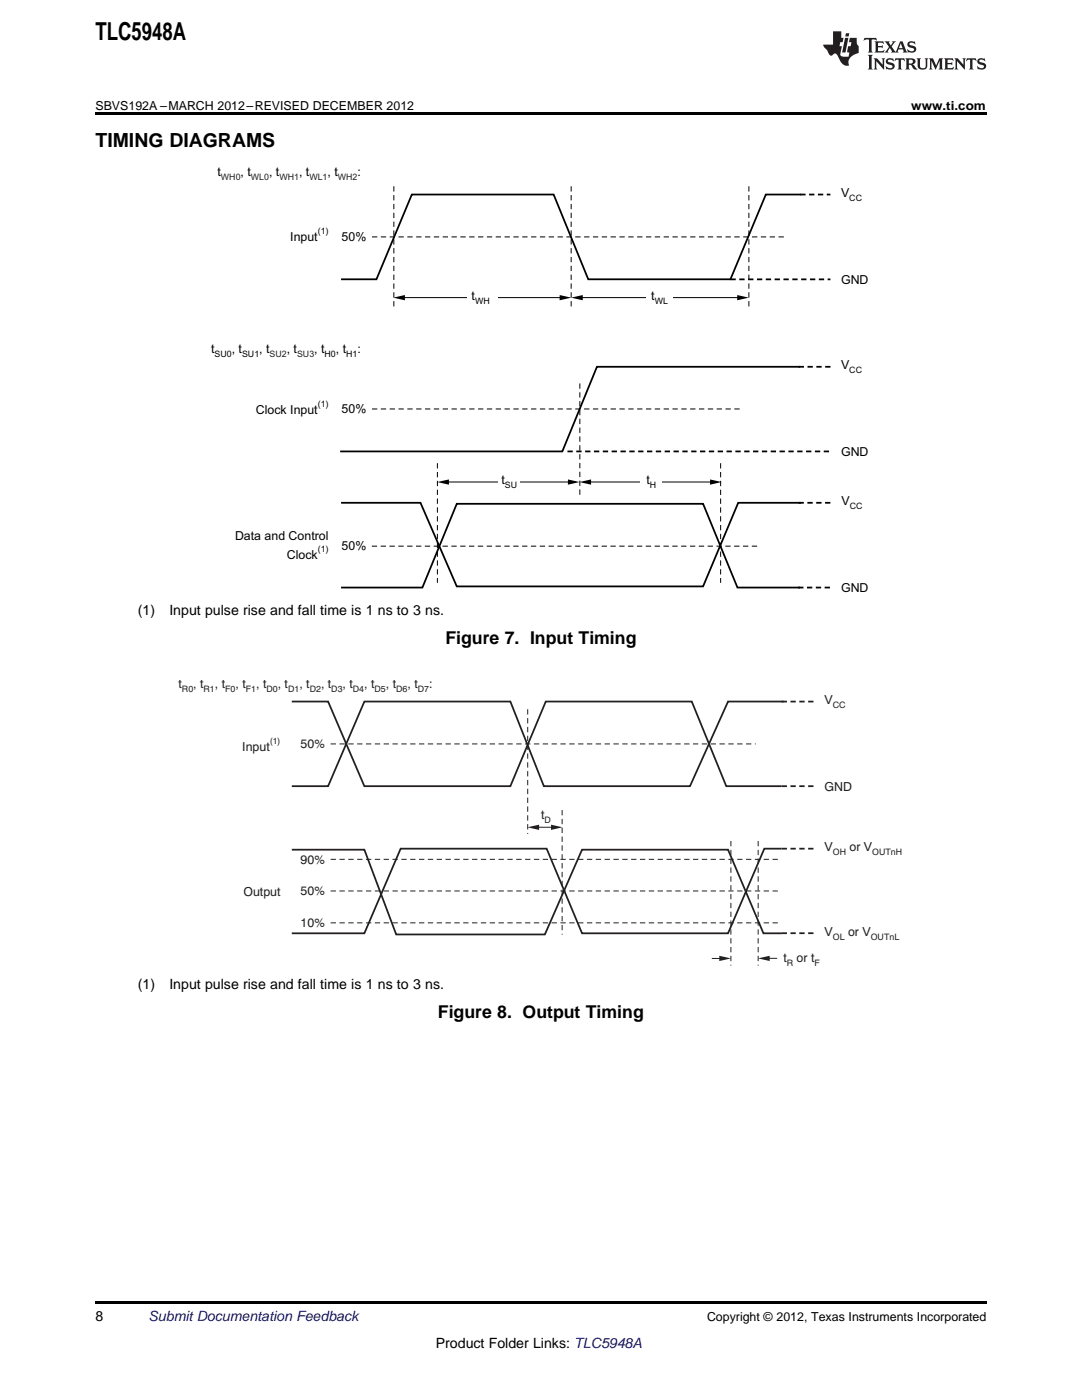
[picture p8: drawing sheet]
<svg xmlns="http://www.w3.org/2000/svg" width="216mm" height="279mm" viewBox="0 0 216 279" stroke-linecap="round" stroke-linejoin="round" font-family="sans-serif">
<path d="M19 259.7h177.8v.5h-177.8z" fill="#000"/>
<path d="M58.2 140h7.3l7.2 16.9h29.1l7.1-16.9h29.1l6.9 16.9h11.1M156.3 140h-11l-7.6 16.9h-29.2l-6.7-16.9h-29.1l-7.2 16.9h-7.3M58.2 169.6h14.5l6.4 16.9h29.6l7.4-16.9h29.2l7 16.7h3.7M156 169.4h-3.5l-7.2 16.9h-29.2l-7-16.9h-29.2l-7.2 16.9h-14.5" fill="none" stroke="#231f20" stroke-width=".35"/>
<path d="M66 148.5h84.8M105.3 141.5v24.9M66 171.5h89.9M66 177.8h89.9M112.2 161.7v24.8M145.8 167.8v24.9M151.3 167.8v24.9M66 184.2h89.9" fill="none" stroke="#231f20" stroke-width=".2" stroke-dasharray="1.1 .7" stroke-linecap="butt"/>
<path d="M156 156.9h6.5M156 140h6.5M156 169.4h6.5M156 186.2h6.5" fill="none" stroke="#231f20" stroke-width=".35" stroke-dasharray="1.1 .7" stroke-linecap="butt"/>
<path d="M105.2 165.1l2.4-.5v1z" fill="#231f20"/>
<path d="M106.7 165.1h4.4" fill="none" stroke="#231f20" stroke-width=".2"/>
<g fill="#231f20">
<path d="M110 164.6l2.3 .5-2.4 .5z"/>
<path d="M151.3 191.3l2.3-.6v1.1z"/>
</g>
<path d="M152.7 191.3h2.4" fill="none" stroke="#231f20" stroke-width=".2"/>
<path d="M143.5 190.7l2.3 .6-2.3 .5z" fill="#231f20"/>
<path d="M142 191.3h2.4" fill="none" stroke="#231f20" stroke-width=".2"/>
<path d="M159.8 38.8h-7l-7 16.9h-28.4l-6.9-16.9h-28.3l-7.1 16.9h-7M159.6 73.2h-40.5l-6.9 16.9h-44.3M68.1 100.3h15.8l7.2 16.7h49.2l7-16.7h12.5M68.1 117.3h16.2l6.8-16.8h49.2l6.8 16.8h12.5" fill="none" stroke="#000" stroke-width=".35"/>
<path d="M159.7 38.8h6M145.8 55.8h19.9M159.4 73.2h6.5M113.2 90.1h52.4M159.3 117.3h6.6M159.3 100.3h6.7" fill="none" stroke="#000" stroke-width=".35" stroke-dasharray="1.1 .7" stroke-linecap="butt"/>
<path d="M78.6 37.2v24.7M114 37.2v24.7M149.4 37.2v24.7M74.2 47.3h82.3M115.7 76.5v22.4M74.2 81.6h73.7M87.3 92.4v23.9M143.8 92.4v23.9M74.2 109h77.5" fill="none" stroke="#000" stroke-width=".2" stroke-dasharray="1.1 .7" stroke-linecap="butt"/>
<path d="M78.5 59.4l2.3-.5v1zM114 59.4l2.3-.5v1zM111.7 58.9l2.3 .5-2.3 .5zM147.1 58.9l2.3 .5-2.3 .5zM87.3 96.2l2.3-.5v1z" fill="#000"/>
<path d="M80.2 59.4h32.1M115.5 59.4h32.2M88.7 96.2h25.7" fill="none" stroke="#000" stroke-width=".2"/>
<g fill="#fff">
<path d="M93.2 57.8h6.1v3.2h-6.1z" fill-rule="evenodd"/>
<path d="M129 57.8h5.2v3.2h-5.2z" fill-rule="evenodd"/>
</g>
<path d="M113.3 95.7l2.3 .5-2.3 .5z" fill="#000"/>
<path d="M99.4 94.4h4.3v3.6h-4.3z" fill-rule="evenodd" fill="#fff"/>
<path d="M115.6 96.2l2.3-.5v1zM141.7 95.7l2.3 .5-2.3 .5z" fill="#000"/>
<path d="M117.1 96.2h25.7" fill="none" stroke="#000" stroke-width=".2"/>
<path d="M127.8 94.4h4.2v3.6h-4.2z" fill-rule="evenodd" fill="#fff"/>
<path d="M19 22.5h177.8v.5h-177.8z" fill="#000"/>
<g fill="#231f20">
<path d="M172.5 7.6l-.1 .5 .4-.2h.6v.1v2.1l-.2 .4h.9l-.2-.4v-2.1l.1-.1h.5l.5 .2-.2-.5zM174.5 8.3l.2 .3v1.5l-.2 .4h1.8l.2-.6a1.04 1.04 0 0 1-1.3 .2v-.7h.6l.3 .2v-.6l-.3 .2h-.6v-.6l.8-.1 .4 .3-.2-.5zM176.5 8.3l.9 1.1-.9 1.1h.8l-.2-.2 .4-.7 .5 .7-.2 .2h1.5l-.2-.2 .2-.4h.9l.1 .4-.2 .2h1l-.3-.3-.7-1.9h-.5l-.9 2-.8-1 .9-1h-.8l.1 .3-.4 .5-.3-.6 .1-.2zM179.7 8.6l.4 1h-.7zM181.3 8.4a.63 .63 0 0 0-.2 .7 .63 .63 0 0 0 .6 .4l.6 .2 .1 .2a.75 .75 0 0 1-.7 .4 .75 .75 0 0 1-.6-.5l.1 .7 .1-.1a1.11 1.11 0 0 0 1.5-.6 1.13 1.13 0 0 0-1.2-.8l-.1-.4a1.04 1.04 0 0 1 1.2 .2l-.2-.5-.2 .1-.4-.2zM173.2 10.9l.2 .4v2.2l-.2 .4h1l-.3-.4v-2.2l.3-.4zM174.3 11.6l.3 .4v1.5l-.3 .4h.8l-.2-.4v-1.3l1.5 1.7v-1.9l.2-.4h-.7l.2 .4v.9l-1.1-1.3zM177 11.8a.62 .62 0 0 0-.2 .7 .62 .62 0 0 0 .6 .4l.6 .1 .1 .3a.76 .76 0 0 1-.7 .3 .76 .76 0 0 1-.7-.4l.2 .7 .1-.1a1.11 1.11 0 0 0 1.5-.6 1.13 1.13 0 0 0-1.2-.8l-.1-.4a1.04 1.04 0 0 1 1.2 .2l-.2-.6-.2 .1-.5-.1zM178.7 11.6l-.2 .6a.61 .61 0 0 1 .8-.3v1.6l-.2 .4h.9l-.2-.4v-1.6a.63 .63 0 0 1 .7 .3l-.1-.6zM180.6 11.6l.3 .4v1.5l-.3 .4h1l-.2-.2-.1-.8 .6 .2a.76 .76 0 0 0 1.2 .7l-1-1a.58 .58 0 0 0 .6-.5 .58 .58 0 0 0-.5-.6zM181.4 11.9h.1a.45 .45 0 0 1 .5 .1 .45 .45 0 0 1 .1 .5l-.8 .2zM182.9 11.6l.2 .2a2.17 2.17 0 0 0 .3 1.9 .99 .99 0 0 0 1.6-.6v-1.1l.2-.4h-.7l.2 .2a1.92 1.92 0 0 1-.2 1.8 .6 .6 0 0 1-.9-.5v-1.1l.2-.4zM185.4 11.6l.2 .4v1.5l-.2 .4h.7l-.2-.4v-1.4l.8 1.8 .8-1.8v1.4l-.2 .4h.9l-.2-.4v-1.5l.2-.4h-.8l-.6 1.5-.6-1.5zM188.4 11.6l.2 .4v1.5l-.2 .4h1.8l.1-.6a1.04 1.04 0 0 1-1.2 .1v-.6h.5l.4 .2v-.6l-.4 .2h-.5v-.7h.8l.3 .3-.1-.6zM190.5 11.6l.2 .4v1.5l-.2 .4h.7l-.2-.4v-1.3l1.5 1.7v-1.9l.2-.4h-.7l.2 .4v.9l-1.1-1.3zM192.9 11.6l-.1 .6a.61 .61 0 0 1 .7-.3l.1 1.6-.3 .4h1l-.3-.4 .1-1.6a.63 .63 0 0 1 .7 .3l-.1-.6zM195.2 11.8a.62 .62 0 0 0-.2 .7 .62 .62 0 0 0 .6 .4l.6 .1 .1 .3a.76 .76 0 0 1-.7 .3 .76 .76 0 0 1-.6-.4l.1 .7 .1-.1a1.11 1.11 0 0 0 1.6-.6 1.13 1.13 0 0 0-1.3-.8l-.1-.4a1.04 1.04 0 0 1 1.2 .2l-.1-.6-.2 .1-.5-.1z"/>
<path d="M166.2 6.3v2.6h-1.9v.4l.8 .9a.91 .91 0 0 0 1 .8 .56 .56 0 0 1 .5-.3 .56 .56 0 0 1 .5 .3l.4 .8a1.53 1.53 0 0 0 1.9 1.2 1.54 1.54 0 0 1 1-2.1l.9-.3v-1.4a1.52 1.52 0 0 1-.4-1.6h-1.3l-.2 .8h.5l-.2 .8h-.5l-.1 1v.2l.4 .1-.2 .8a1.93 1.93 0 0 1-1.6-.3l.3-1.8h-.5l.2-.8h.4l.2-.8h-.4v-1.3zM168.6 7.6l-.6 2.9h.7l.6-2.9zM168.8 6.6l-.1 .7h.6l.2-.7z"/>
</g>
<text font-size="4.9" x="19" y="7.9">TLC5948A</text>
<text font-size="3.9" x="19" y="29.3">TIMING DIAGRAMS</text>
<g font-size="3.5">
<text x="88.9" y="128.6">Figure 7. Input Timing</text>
<text x="87.4" y="203.2">Figure 8. Output Timing</text>
</g>
<g font-size="2.8">
<text x="27.5" y="122.8">(1)</text>
<text x="33.8" y="122.8">Input pulse rise and fall time is 1 ns to 3 ns.</text>
<text x="27.5" y="197.4">(1)</text>
<text x="33.8" y="197.4">Input pulse rise and fall time is 1 ns to 3 ns.</text>
<text x="19" y="263.6">8</text>
<text x="87" y="269">Product Folder Links: TLC5948A</text>
</g>
<text font-size="2.8" fill="#0000c8" x="29.6" y="263.6">Submit Documentation Feedback</text>
<g font-size="2.5">
<text x="19" y="21.9">SBVS192A –MARCH 2012–REVISED DECEMBER 2012</text>
<text x="181.8" y="21.9">www.ti.com</text>
<text x="43.4" y="35.2">t</text>
<text x="48" y="35.2">, t</text>
<text x="53.7" y="35.2">, t</text>
<text x="59.7" y="35.2">, t</text>
<text x="65.4" y="35.2">, t</text>
<text x="71.3" y="35.2">:</text>
<text x="167.8" y="39.3">V</text>
<text x="57.9" y="48.1">Input</text>
<text x="68.2" y="48.1">50%</text>
<text x="94.1" y="59.9">t</text>
<text x="130" y="59.9">t</text>
<text x="167.8" y="56.6">GND</text>
<text x="42.1" y="70.5">t</text>
<text x="46.2" y="70.5">, t</text>
<text x="51.7" y="70.5">, t</text>
<text x="57.2" y="70.5">, t</text>
<text x="62.7" y="70.5">, t</text>
<text x="67" y="70.5">, t</text>
<text x="71.3" y="70.5">:</text>
<text x="167.8" y="73.7">V</text>
<text x="51.1" y="82.7">Clock Input</text>
<text x="68.2" y="82.5">50%</text>
<text x="167.8" y="91">GND</text>
<text x="100" y="96.7">t</text>
<text x="129" y="96.7">t</text>
<text x="167.9" y="100.9">V</text>
<text x="46.9" y="107.7">Data and Control</text>
<text x="57.2" y="111.6">Clock</text>
<text x="68.2" y="109.8">50%</text>
<text x="167.8" y="118.1">GND</text>
<text x="141.1" y="263.6">Copyright © 2012, Texas Instruments Incorporated</text>
</g>
<g font-size="2.5" fill="#231f20">
<text x="35.6" y="137.4">t</text>
<text x="38.6" y="137.4">, t</text>
<text x="42.9" y="137.4">, t</text>
<text x="47" y="137.4">, t</text>
<text x="51.1" y="137.4">, t</text>
<text x="55.4" y="137.4">, t</text>
<text x="59.7" y="137.4">, t</text>
<text x="64.1" y="137.4">, t</text>
<text x="68.4" y="137.4">, t</text>
<text x="72.7" y="137.4">, t</text>
<text x="77" y="137.4">, t</text>
<text x="81.3" y="137.4">, t</text>
<text x="85.6" y="137.4">:</text>
<text x="164.5" y="140.5">V</text>
<text x="48.3" y="149.9">Input</text>
<text x="60" y="149.3">50%</text>
<text x="164.5" y="157.8">GND</text>
<text x="107.9" y="163.5">t</text>
<text x="60" y="172.3">90%</text>
<text x="164.5" y="169.9">V</text>
<text x="169.5" y="169.9">or V</text>
<text x="48.6" y="178.8">Output</text>
<text x="60" y="178.7">50%</text>
<text x="60" y="185">10%</text>
<text x="164.5" y="186.8">V</text>
<text x="169.2" y="186.8">or V</text>
<text x="156.3" y="192.1">t</text>
<text x="159" y="192.1">or t</text>
</g>
<g font-size="1.8" fill="#231f20">
<text x="44.1" y="35.9">WH0</text>
<text x="50.1" y="35.9">WL0</text>
<text x="55.8" y="35.9">WH1</text>
<text x="61.7" y="35.9">WL1</text>
<text x="67.4" y="35.9">WH2</text>
<text x="53.8" y="71.2">SU2</text>
<text x="59.3" y="71.2">SU3</text>
<text x="36.3" y="138.1">R0</text>
<text x="40.6" y="138.1">R1</text>
<text x="44.9" y="138.1">F0</text>
<text x="49.1" y="138.1">F1</text>
<text x="53.2" y="138.1">D0</text>
<text x="57.5" y="138.1">D1</text>
<text x="61.8" y="138.1">D2</text>
<text x="66.1" y="138.1">D3</text>
<text x="70.4" y="138.1">D4</text>
<text x="74.7" y="138.1">D5</text>
<text x="79.1" y="138.1">D6</text>
<text x="83.4" y="138.1">D7</text>
<text x="166.2" y="141.2">CC</text>
<text x="53.8" y="148.5">(1)</text>
<text x="108.6" y="164.2">D</text>
<text x="166.2" y="170.6">OH</text>
<text x="174" y="170.6">OUTnH</text>
<text x="166.2" y="187.5">OL</text>
<text x="173.8" y="187.5">OUTnL</text>
<text x="157" y="192.8">R</text>
<text x="162.5" y="192.8">F</text>
</g>
<g font-size="1.8">
<text x="169.5" y="40">CC</text>
<text x="63.4" y="46.7">(1)</text>
<text x="94.8" y="60.6">WH</text>
<text x="130.6" y="60.6">WL</text>
<text x="42.8" y="71.2">SU0</text>
<text x="48.3" y="71.2">SU1</text>
<text x="64.8" y="71.2">H0</text>
<text x="69.1" y="71.2">H1</text>
<text x="169.5" y="74.4">CC</text>
<text x="63.4" y="81.3">(1)</text>
<text x="100.7" y="97.4">SU</text>
<text x="129.7" y="97.4">H</text>
<text x="169.6" y="101.6">CC</text>
<text x="63.4" y="110.2">(1)</text>
</g>
</svg>
